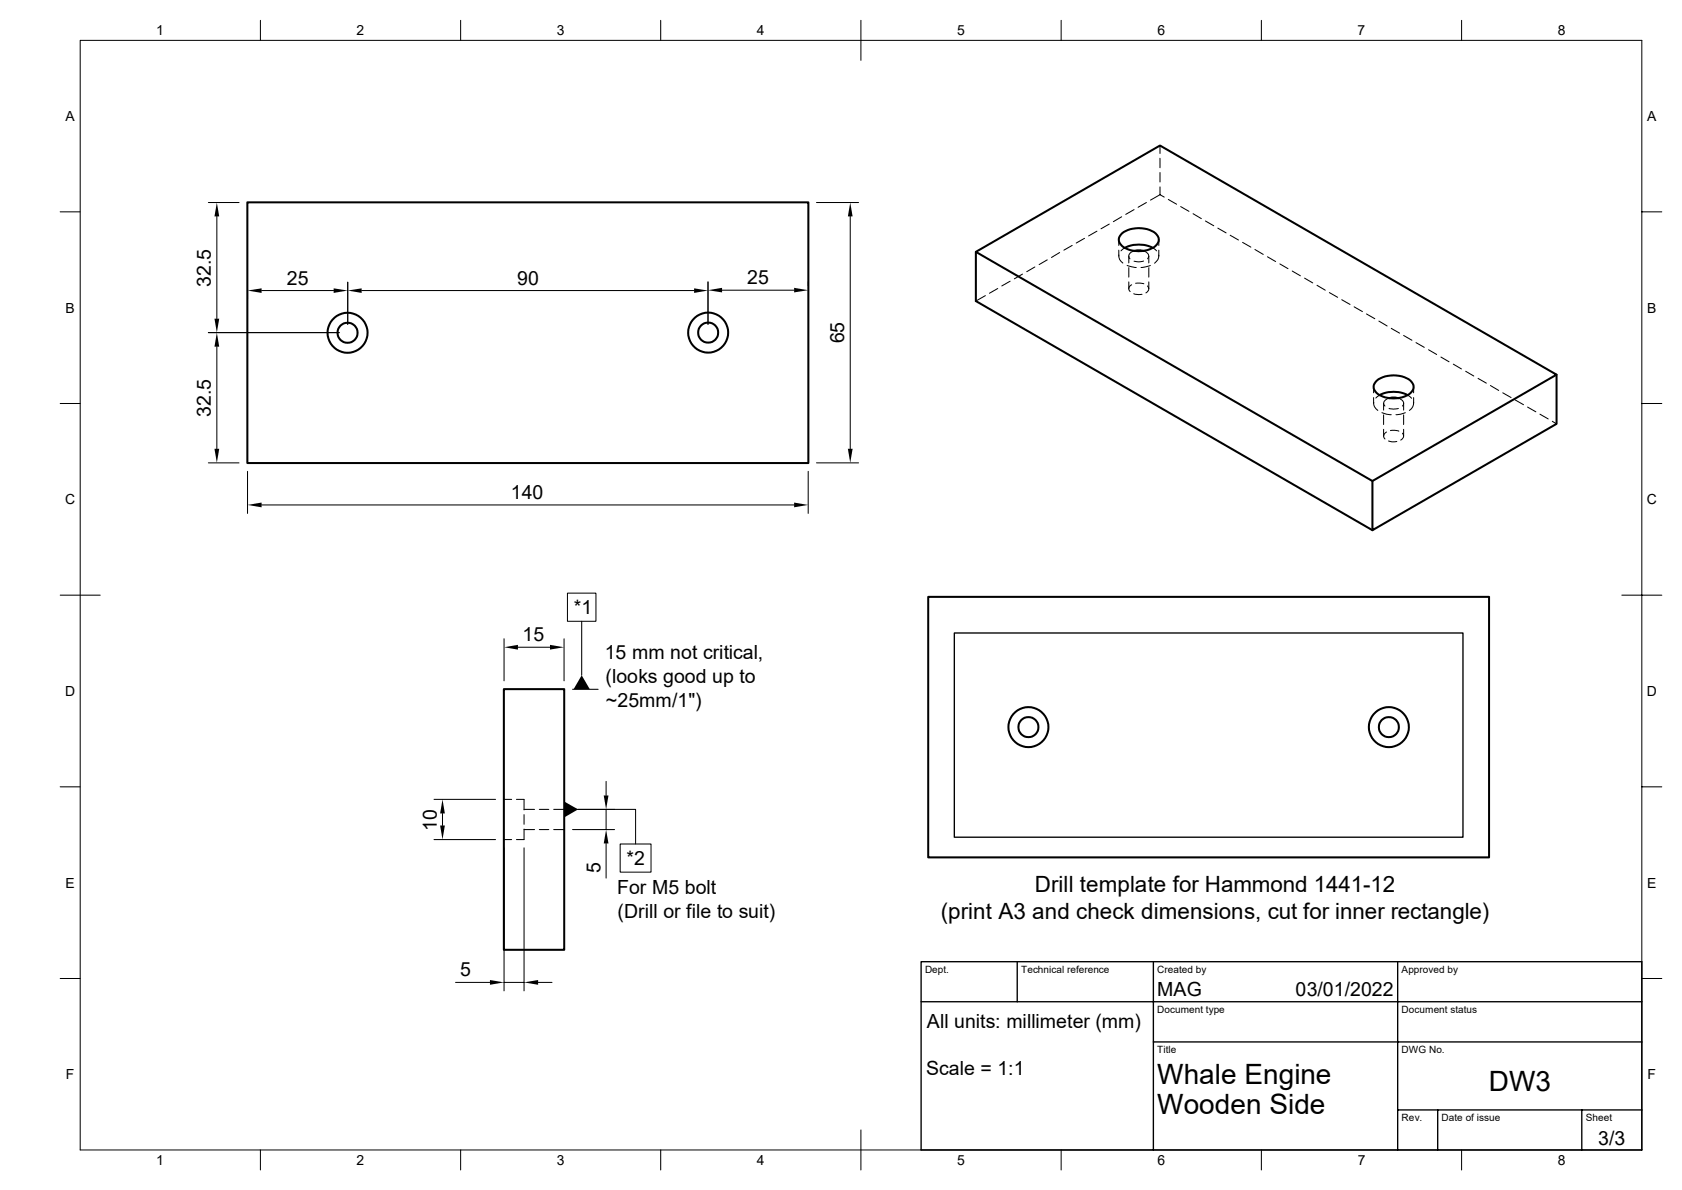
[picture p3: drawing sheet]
<svg xmlns="http://www.w3.org/2000/svg" width="420mm" height="297mm" viewBox="0 0 420 297" stroke-linecap="round" stroke-linejoin="round" font-family="sans-serif">
<g fill="none" stroke="#000" stroke-width=".51">
<path d="M61.8 50.5h140v65.1h-140zM280.2 58.3a7.3 7.3 0 0 1 8.3 0 2.11 2.11 0 0 1 .8 2.1 2.11 2.11 0 0 1-1.7 1.6 7.5 7.5 0 0 1-7.4-.6 1.93 1.93 0 0 1 0-3.1zM243.7 62.9l45.9-26.6 99.1 57.2-46 26.6zM243.7 62.9v12.2l99 57.2M280.8 61.9a7.7 7.7 0 0 1 7.1 0M283.2 62.7l.7-.2 1.6 .2M343.8 95a7.3 7.3 0 0 1 8.4 0 2.11 2.11 0 0 1 .7 2.2 2.11 2.11 0 0 1-1.7 1.5 7.5 7.5 0 0 1-7.4-.6 1.93 1.93 0 0 1 0-3.1zM344.5 98.6a7.7 7.7 0 0 1 7 0M346.8 99.4l.8-.2 1.6 .2M388.7 93.5v12.3l-46 26.5v-12.2M231.8 149h140v65h-140zM125.8 172h15.1v65.1h-15.1z"/>
<circle cx="86.8" cy="83" r="2.51"/>
<circle cx="86.8" cy="83.1" r="5"/>
<circle cx="176.8" cy="83" r="2.51"/>
<circle cx="176.8" cy="83" r="5"/>
<circle cx="256.8" cy="181.5" r="2.51"/>
<circle cx="256.8" cy="181.5" r="5"/>
<circle cx="346.8" cy="181.5" r="2.51"/>
<circle cx="346.8" cy="181.5" r="5"/>
</g>
<g fill="none" stroke="#000" stroke-width=".25">
<path d="M20 10.1h390v276.9h-390zM65 5.1v5M115 5.1v5M165 5.1v5M215 5.1v10M265 5.1v5M315 5.1v5M365 5.1v5M289.6 36.3v2M289.6 39.5v2.4M15 52.9h5M52 50.5h7.7"/>
<path d="M54.1 54v25.5M203.9 50.5h10.5M212.3 54v58M270.8 59.5l-2.1 1.2M273.9 57.7l-2.1 1.2M277 55.9l-2.1 1.2M279.4 59.8v1.5M280.1 54.1l-2.1 1.2M283.2 52.3l-2.1 1.2M286.3 50.5l-2.1 1.2M289.3 59.8v1.5M289.6 43.1v2.3"/>
<path d="M289.6 46.7v1.9M289.6 48.6l1.1 .6M289.6 48.6l-2.3 1.4M291.7 49.8l2.1 1.2M294.8 51.6l2.1 1.1M297.9 53.3l2.1 1.3M301 55.2l2.1 1.1M304.1 56.9l2.1 1.2M307.2 58.7l2 1.2M410 52.9h5M61.8 72.1v2.5M65.3 72.5h18"/>
<path d="M86.8 70.4v10.5M90.3 72.5h83M176.8 70.3v10.6M180.3 72.4h18M201.8 70.3v1M246 73.8l-2.3 1.3M249.1 72l-2 1.2M252.2 70.2l-2.1 1.2M255.3 68.4l-2 1.2M258.4 66.6l-2 1.2M261.5 64.9l-2 1.1M264.6 63l-2 1.3"/>
<path d="M267.7 61.3l-2.1 1.1M279.4 62.4v1.5M279.4 63.6v.1a2.14 2.14 0 0 0 1 2M280.8 61.8l-.9 .8M281.4 66.3l2.3 .5M281.9 63.9v1.7M281.9 66.8v2.4M281.9 70.4v1.7M282.6 71.1a.98 .98 0 0 0-.4 1.7M283.1 73.3l1.3 .2 .8-.1M283.2 62.6a1.25 1.25 0 0 0-1 2M283.5 70.7l2.1 .1"/>
<path d="M285.5 62.6a1.26 1.26 0 0 1 1.1 .7 1.26 1.26 0 0 1 0 1.3M285.5 65.2l-1.1 .2-1.2-.2M286.5 71.4l.2 .2a1.02 1.02 0 0 1-.6 1.5M286.9 63.9v1.7M286.9 66.8v2.4M286.9 70.4v1.7M287.2 66.3l-2.3 .5M287.9 61.8l.9 .8M289.3 63.7a1.97 1.97 0 0 1-1 2M289.3 62.4v1.5M310.3 60.5l2 1.2M313.4 62.3l2 1.2"/>
<path d="M316.5 64.1l2 1.2M319.6 65.9l2 1.2M322.7 67.6l2 1.2M325.8 69.4l2 1.2M328.8 71.2l2.1 1.2M331.9 73l2.1 1.2M335 74.8l2.1 1.2M338.1 76.6l2.1 1.2M341.2 78.4l2.1 1.1M52 83h32.7M54.1 86.5v25.5M343 96.6v1.4"/>
<path d="M343 99.2v1.5M344.3 80.1l2.1 1.3M344.5 98.6l-1 .8M346.8 99.4a1.19 1.19 0 0 0-1.1 .6 1.19 1.19 0 0 0 .1 1.3M347.4 82l2.1 1.1M349.2 99.4a1.22 1.22 0 0 1 1.1 .7 1.22 1.22 0 0 1-.1 1.2M350.5 83.7l2.1 1.2M351.5 98.6l1 .8M353 96.6v1.4M353 99.2v1.5M353.6 85.5l2 1.2M356.7 87.3l2 1.2"/>
<path d="M359.8 89.1l2 1.2M362.9 90.9l2 1.2M366 92.7l2 1.2M369.1 94.4l2 1.2M372.2 96.2l2 1.3M375.2 98l2.1 1.2M378.3 99.8l2.1 1.2M15 100.7h5M52 115.5h7.7M61.8 117.6v10.5M201.8 117.6v10.5M203.9 115.5h10.5"/>
<path d="M343 100.4a1.97 1.97 0 0 0 1 2M345.1 103l1.1 .4 1.2 .1M345.5 100.7v1.7M345.5 103.5v2.5M345.5 107.1v1.7M346.2 107.8a1.06 1.06 0 0 0-.4 1.8M346.7 110.1l.9 .2 1.2-.1M346.8 101.9l1.2 .2 1.2-.2M347.2 107.5l.9-.1 1.2 .2M350.2 108.1l.2 .5a1.05 1.05 0 0 1-.6 1.3M350.5 100.7v1.7M350.5 103.5v2.5"/>
<path d="M350.5 107.1v1.7M350.9 103l-1.1 .4-1.2 .1M353 100.4v.1a2.18 2.18 0 0 1-1.1 1.9M381.4 101.6l2.1 1.2M384.5 103.4l2.1 1.2M387.6 105.2l1.1 .6M410 100.7h5M65.3 126h133M15 148.5h10M125.9 159.4v10.5M140.8 159.4v10.5M141.7 148h7.1v7.1h-7.1z"/>
<path d="M145.2 155.1v13.4M405 148.5h10M129.3 161.5h8M143 172h6.4M15 196.4h5M108.4 199.5h15.3M125.8 199.5h2M128.9 199.5h2v2.6M151.3 195v3.5M410 196.4h5M108.4 209.5h15.3M110.5 203v3"/>
<path d="M125.8 209.5h2M125.9 211.6v35.7M130.9 203.3v2.4M130.9 206.9v2.6h-2M130.9 202h2.6M130.9 207.1h2.6M130.9 211.6v35.7M134.7 202h2.3M134.7 207.1h2.3M138.3 202h2.6M138.3 207.1h2.6M143 202h10.5"/>
<path d="M143 207.1h10.5M144.4 202h14.3v8.7M151.3 202v5.1M151.3 210.5v8.7M154.9 210.7h7.7v7h-7.7zM15 244.2h5M113.7 245.2h8.6M125.9 245.2h5M134.4 245.2h3.4M410 244.2h5M65 287v5M115 287v5"/>
<path d="M165 287v5M215 282v10M265 287v5M315 287v5M365 287v5"/>
</g>
<path d="M238.3 158h127v51h-127zM230 240h180v47h-180zM230 250h180M254 240v10M288 240v47M349 240v47M288 260.1h122M349 277h61M359 277v10M395 277v10" fill="none" stroke="#000" stroke-width=".34"/>
<g fill="#000">
<path d="M54.1 50.5l.6 3.5h-1.1zM212.3 50.5l.6 3.5h-1.2zM53.6 79.5h1.1l-.6 3.5zM61.8 72.5l3.5-.5v1.1zM83.3 72l3.5 .5-3.5 .6zM86.8 72.5l3.5-.5v1.1zM173.3 72l3.5 .5-3.5 .6zM176.8 72.4l3.5-.6v1.2zM198.3 71.8l3.5 .6-3.5 .6zM54.1 83l.6 3.5h-1.1zM53.6 112h1.1l-.6 3.5zM211.7 112h1.2l-.6 3.5z"/>
<path d="M61.8 126l3.5-.6v1.2zM198.3 125.4l3.5 .6-3.5 .6zM125.9 161.5l3.4-.5v1.1zM137.3 161l3.5 .5-3.5 .6zM145.2 168.5l2.1 3.5h-4.1zM150.7 198.5h1.2l-.6 3.5zM110.5 199.5l.6 3.5h-1.2zM109.9 206h1.2l-.6 3.5zM140.8 200l3.6 2-3.6 2zM151.3 207.1l.6 3.4h-1.2zM122.3 244.6l3.6 .6-3.6 .6zM130.9 245.2l3.5-.6v1.2z"/>
</g>
<g font-size="7">
<text x="289" y="270.6">Whale Engine</text>
<text x="371.7" y="272.3">DW3</text>
<text x="289" y="278">Wooden Side</text>
</g>
<g font-size="5.6">
<text x="258.4" y="222.6">Drill template for Hammond 1441-12</text>
<text x="234.9" y="229.4">(print A3 and check dimensions, cut for inner rectangle)</text>
</g>
<g font-size="4.9">
<text x="52.7" y="71.5" transform="rotate(-90 52.7 71.5)">32.5</text>
<text x="71.6" y="71.1">25</text>
<text x="129.1" y="71.1">90</text>
<text x="186.6" y="71">25</text>
<text x="210.8" y="85.7" transform="rotate(-90 210.8 85.7)">65</text>
<text x="52.7" y="104.1" transform="rotate(-90 52.7 104.1)">32.5</text>
<text x="127.6" y="124.6">140</text>
<text x="143.3" y="153.3">*1</text>
<text x="130.5" y="160.1">15</text>
<text x="151" y="164.6">15 mm not critical,</text>
<text x="151.2" y="170.5">(looks good up to</text>
<text x="151.3" y="176.4">~25mm/1&quot;)</text>
<text x="109" y="207.4" transform="rotate(-90 109 207.4)">10</text>
<text x="156.4" y="215.9">*2</text>
<text x="149.9" y="218" transform="rotate(-90 149.9 218)">5</text>
<text x="154.1" y="223.1">For M5 bolt</text>
<text x="154.2" y="229">(Drill or file to suit)</text>
<text x="114.9" y="243.7">5</text>
<text x="289" y="248.5">MAG</text>
<text x="323.5" y="248.5">03/01/2022</text>
<text x="231.4" y="256.5">All units: millimeter (mm)</text>
<text x="231.2" y="268.3">Scale = 1:1</text>
<text x="399.1" y="285.7">3/3</text>
</g>
<g font-size="3.5">
<text x="39" y="8.8">1</text>
<text x="89" y="8.8">2</text>
<text x="139" y="8.8">3</text>
<text x="189" y="8.8">4</text>
<text x="239" y="8.8">5</text>
<text x="289" y="8.8">6</text>
<text x="339" y="8.8">7</text>
<text x="389" y="8.8">8</text>
<text x="16.3" y="30.2">A</text>
<text x="411.3" y="30.2">A</text>
<text x="16.3" y="78.1">B</text>
<text x="411.3" y="78.1">B</text>
<text x="16.3" y="125.9">C</text>
<text x="411.2" y="125.9">C</text>
<text x="16.3" y="173.7">D</text>
<text x="411.2" y="173.7">D</text>
<text x="16.3" y="221.5">E</text>
<text x="411.3" y="221.5">E</text>
<text x="16.4" y="269.4">F</text>
<text x="411.4" y="269.4">F</text>
<text x="39" y="290.8">1</text>
<text x="89" y="290.8">2</text>
<text x="139" y="290.7">3</text>
<text x="189" y="290.8">4</text>
<text x="239" y="290.7">5</text>
<text x="289" y="290.7">6</text>
<text x="339" y="290.7">7</text>
<text x="389" y="290.7">8</text>
</g>
<g font-size="2.5">
<text x="231" y="242.8">Dept.</text>
<text x="255" y="242.8">Technical reference</text>
<text x="289" y="242.8">Created by</text>
<text x="350" y="242.8">Approved by</text>
<text x="289" y="252.9">Document type</text>
<text x="350" y="252.9">Document status</text>
<text x="289" y="262.8">Title</text>
<text x="350" y="262.8">DWG No.</text>
<text x="350" y="279.8">Rev.</text>
<text x="360" y="279.8">Date of issue</text>
<text x="396" y="279.8">Sheet</text>
</g>
</svg>
